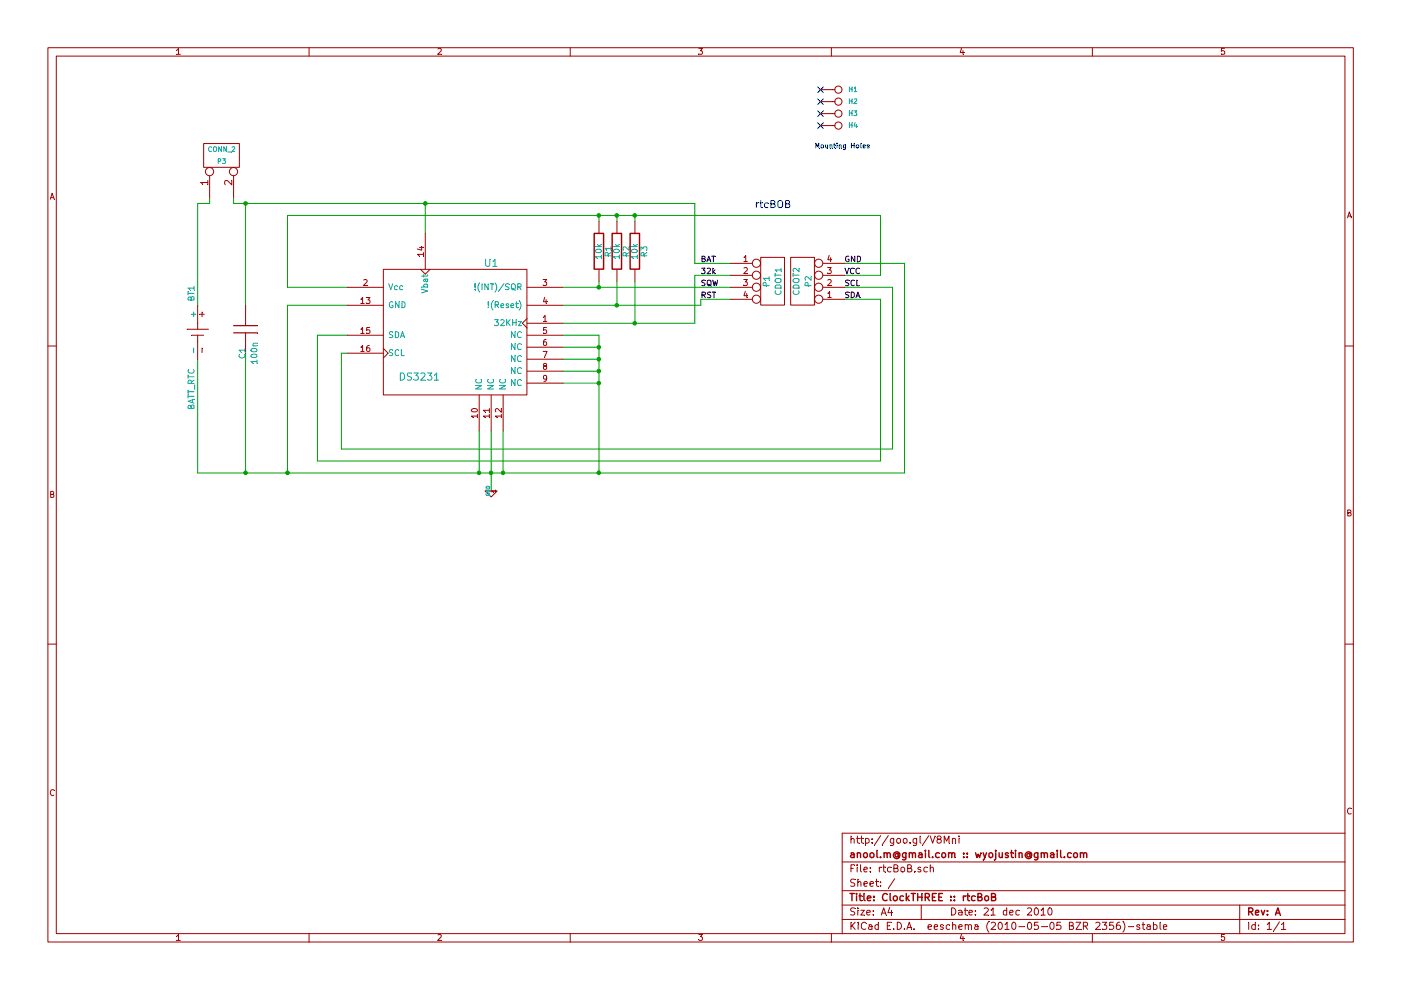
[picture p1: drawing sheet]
EESchema Schematic File Version 2  date 12/21/10 20:27:57
LIBS:power
LIBS:rtcBoB
LIBS:rtcBoB-cache
EELAYER 24  0
EELAYER END
$Descr A4 11700 8267
Sheet 1 1
Title "ClockTHREE :: rtcBoB"
Date "21 dec 2010"
Rev "A"
Comp "anool.m@gmail.com :: wyojustin@gmail.com"
Comment1 "http://goo.gl/V8Mni"
Comment2 ""
Comment3 ""
Comment4 ""
$EndDescr
Wire Wire Line
	3550 1700 3550 1950
Wire Wire Line
	1750 1700 1650 1700
Wire Wire Line
	1750 1700 1750 1650
Wire Wire Line
	4100 3600 4100 4100
Wire Wire Line
	5800 2300 5800 2700
Wire Wire Line
	5800 2300 6100 2300
Wire Wire Line
	5800 2700 4700 2700
Wire Wire Line
	5300 2350 5300 2700
Connection ~ 2050 1700
Wire Wire Line
	1650 1700 1650 2550
Wire Wire Line
	2050 2950 2050 3950
Wire Wire Line
	4700 2550 5850 2550
Wire Wire Line
	5150 2350 5150 2550
Connection ~ 3550 1700
Wire Wire Line
	6100 2200 5800 2200
Wire Wire Line
	5800 2200 5800 1700
Wire Wire Line
	7050 2400 7450 2400
Wire Wire Line
	7450 2400 7450 3750
Wire Wire Line
	7450 3750 2850 3750
Connection ~ 5000 3950
Wire Wire Line
	7550 2200 7550 3950
Wire Wire Line
	7550 2200 7050 2200
Connection ~ 5150 1800
Wire Wire Line
	5150 1800 5150 1850
Connection ~ 5000 2400
Wire Wire Line
	5000 2350 5000 2400
Wire Wire Line
	2850 3750 2850 2950
Wire Wire Line
	2850 2950 2900 2950
Wire Wire Line
	2900 2400 2400 2400
Connection ~ 4000 3950
Wire Wire Line
	4000 3950 4000 3600
Connection ~ 4200 3950
Wire Wire Line
	4200 3950 4200 3600
Connection ~ 5000 3100
Wire Wire Line
	5000 3100 4700 3100
Connection ~ 5000 2900
Wire Wire Line
	5000 2900 4700 2900
Wire Wire Line
	2900 2550 2400 2550
Wire Wire Line
	2400 2550 2400 3950
Wire Wire Line
	5000 3950 5000 2800
Wire Wire Line
	5000 2800 4700 2800
Wire Wire Line
	5000 3000 4700 3000
Connection ~ 5000 3000
Wire Wire Line
	5000 3200 4700 3200
Connection ~ 5000 3200
Connection ~ 4100 3950
Connection ~ 2400 3950
Wire Wire Line
	2650 2800 2650 3850
Wire Wire Line
	2650 2800 2900 2800
Connection ~ 5150 2550
Wire Wire Line
	5300 1850 5300 1800
Wire Wire Line
	5000 1800 5000 1850
Connection ~ 5000 1800
Wire Wire Line
	7050 2500 7350 2500
Wire Wire Line
	7350 2500 7350 3850
Wire Wire Line
	7350 3850 2650 3850
Wire Wire Line
	7050 2300 7350 2300
Wire Wire Line
	7350 2300 7350 1800
Wire Wire Line
	7350 1800 2400 1800
Connection ~ 5300 1800
Wire Wire Line
	2400 1800 2400 2400
Wire Wire Line
	6100 2400 4700 2400
Wire Wire Line
	2050 2550 2050 1700
Wire Wire Line
	1650 3000 1650 3950
Wire Wire Line
	1650 3950 7550 3950
Connection ~ 2050 3950
Connection ~ 5300 2700
Wire Wire Line
	6100 2500 5850 2500
Wire Wire Line
	5850 2500 5850 2550
Wire Wire Line
	1950 1650 1950 1700
Wire Wire Line
	1950 1700 5800 1700
$Comp
L CONN_2 P3
U 1 1
P 1850 1300
F 0 "P3" V 1800 1300 40  0000 C CNN
F 1 "CONN_2" V 1900 1300 40  0000 C CNN
	1    1850 1300
	0    -1   -1   0   
$EndComp
$Comp
L GND #PWR01
U 1 1
P 4100 4100
F 0 "#PWR01" H 4100 4100 30  0001 C CNN
F 1 "GND" H 4100 4030 30  0001 C CNN
	1    4100 4100
	1    0    0    -1  
$EndComp
Text Notes 6800 1250 0    40   ~ 0
Mounting Holes
NoConn ~ 6850 1050
NoConn ~ 6850 950 
NoConn ~ 6850 850 
NoConn ~ 6850 750 
$Comp
L CONN_1 H4
U 1 1
P 7000 1050
F 0 "H4" H 7080 1050 40  0000 L CNN
F 1 "CONN_1" H 7000 1105 30  0001 C CNN
	1    7000 1050
	1    0    0    -1  
$EndComp
$Comp
L CONN_1 H3
U 1 1
P 7000 950
F 0 "H3" H 7080 950 40  0000 L CNN
F 1 "CONN_1" H 7000 1005 30  0001 C CNN
	1    7000 950 
	1    0    0    -1  
$EndComp
$Comp
L CONN_1 H2
U 1 1
P 7000 850
F 0 "H2" H 7080 850 40  0000 L CNN
F 1 "CONN_1" H 7000 905 30  0001 C CNN
	1    7000 850 
	1    0    0    -1  
$EndComp
$Comp
L CONN_1 H1
U 1 1
P 7000 750
F 0 "H1" H 7080 750 40  0000 L CNN
F 1 "CONN_1" H 7000 805 30  0001 C CNN
	1    7000 750 
	1    0    0    -1  
$EndComp
$Comp
L BATT_LI-PO BT1
U 1 1
P 1650 2800
F 0 "BT1" H 1300 2750 50  0000 C CNN
F 1 "BATT_RTC" H 2100 2750 50  0000 C CNN
	1    1650 2800
	0    1    1    0   
$EndComp
Text Label 5850 2200 0    47   ~ 0
BAT
Text Label 5850 2300 0    47   ~ 0
32k
Text Label 5850 2400 0    47   ~ 0
SQW
Text Label 5850 2500 0    47   ~ 0
RST
Text Label 7050 2200 0    47   ~ 0
GND
Text Label 7050 2500 0    47   ~ 0
SDA
Text Label 7050 2400 0    47   ~ 0
SCL
Text Label 7050 2300 0    47   ~ 0
VCC
$Comp
L CONN_4 P2
U 1 1
P 6700 2350
F 0 "P2" V 6650 2350 50  0000 C CNN
F 1 "CDOT2" V 6750 2350 50  0000 C CNN
	1    6700 2350
	-1   0    0    1   
$EndComp
$Comp
L CONN_4 P1
U 1 1
P 6450 2350
F 0 "P1" V 6400 2350 50  0000 C CNN
F 1 "CDOT1" V 6500 2350 50  0000 C CNN
	1    6450 2350
	1    0    0    -1  
$EndComp
$Comp
L DS3231N U1
U 1 1
P 3800 2750
F 0 "U1" H 4100 3300 60  0000 C CNN
F 1 "DS3231" H 3500 2350 60  0000 C CNN
	1    3800 2750
	1    0    0    -1  
$EndComp
$Comp
L R R1
U 1 1
P 5000 2100
F 0 "R1" V 5080 2100 50  0000 C CNN
F 1 "10k" V 5000 2100 50  0000 C CNN
	1    5000 2100
	1    0    0    -1  
$EndComp
$Comp
L R R2
U 1 1
P 5150 2100
F 0 "R2" V 5230 2100 50  0000 C CNN
F 1 "10k" V 5150 2100 50  0000 C CNN
	1    5150 2100
	1    0    0    -1  
$EndComp
$Comp
L R R3
U 1 1
P 5300 2100
F 0 "R3" V 5380 2100 50  0000 C CNN
F 1 "10k" V 5300 2100 50  0000 C CNN
	1    5300 2100
	1    0    0    -1  
$EndComp
Text Notes 6300 1750 0    60   ~ 0
rtcBOB
$Comp
L C C1
U 1 1
P 2050 2750
F 0 "C1" V 2000 2550 50  0000 L CNN
F 1 "100n" V 2100 2550 50  0000 L CNN
	1    2050 2750
	1    0    0    -1  
$EndComp
$EndSCHEMATC
